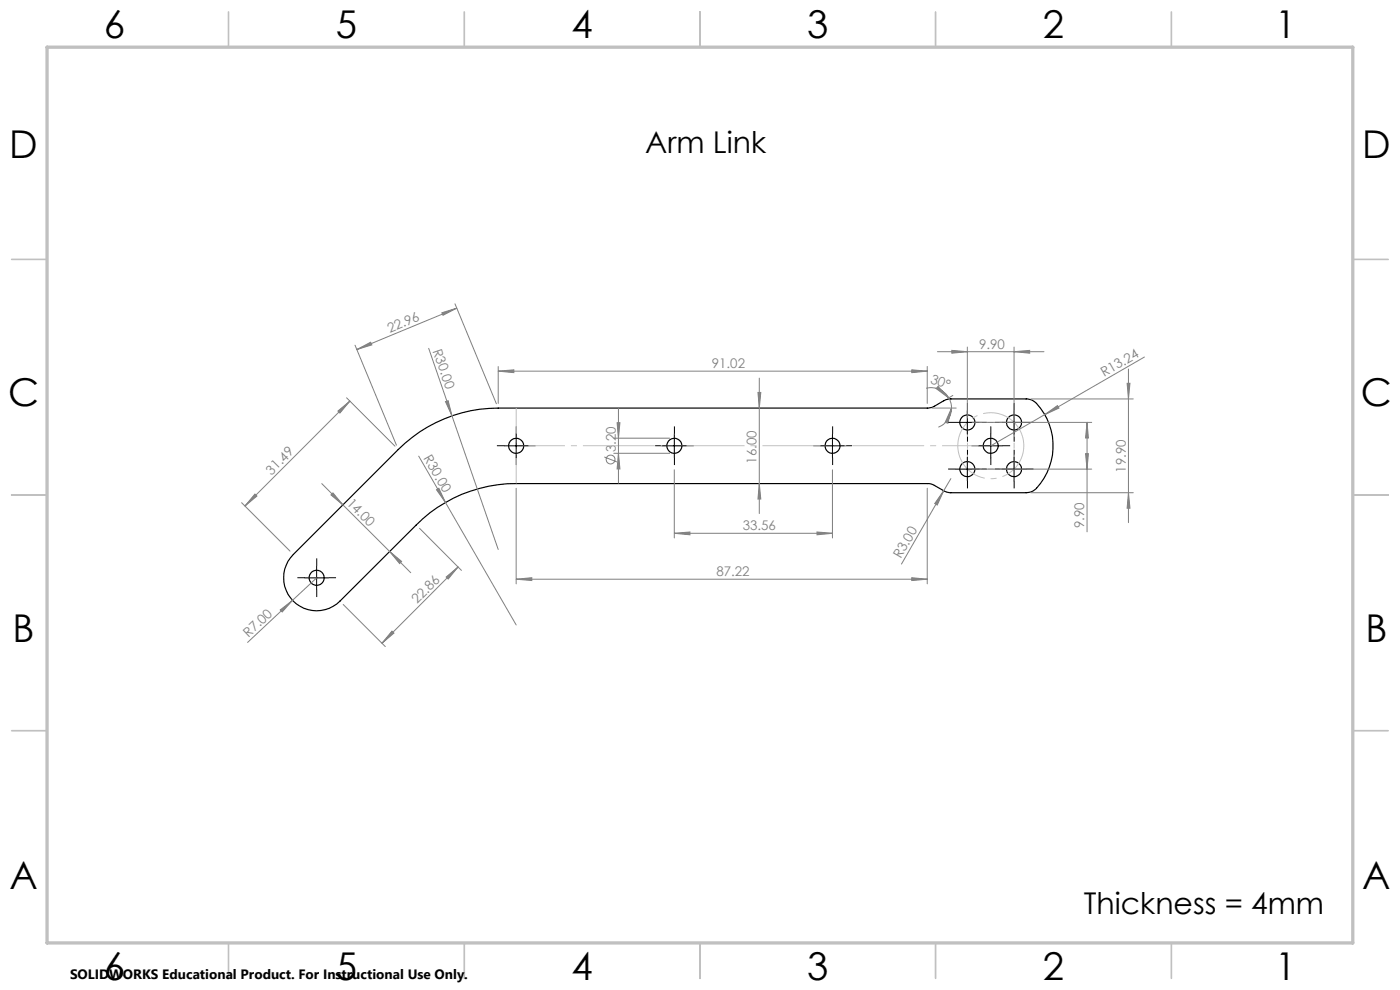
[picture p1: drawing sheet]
<svg xmlns="http://www.w3.org/2000/svg" width="297mm" height="210mm" viewBox="0 0 297 210" stroke-linecap="round" stroke-linejoin="round" font-family="sans-serif">
<g fill="none" stroke="#000" stroke-width=".25">
<path d="M62.2 117.6l22.3-22.3a30.1 30.1 0 0 1 21.2-8.7h91.2l1-.2 2.3-1.4 1.1-.4h16.4a2.94 2.94 0 0 1 2.2 1 13 13 0 0 1-.7 18.5l-1.5 .4h-16.2l-1.1-.3-2.4-1.3-.9-.3h-87.6a29.6 29.6 0 0 0-21.2 8.8l-16.2 16.1a7 7 0 0 1-9.9 0 7 7 0 0 1 0-9.9z"/>
<circle cx="109.5" cy="94.6" r="1.6"/>
<circle cx="143.1" cy="94.6" r="1.61"/>
<circle cx="176.6" cy="94.6" r="1.61"/>
<circle cx="205.2" cy="99.5" r="1.61"/>
<circle cx="205.2" cy="89.6" r="1.61"/>
<circle cx="210.2" cy="94.6" r="1.6"/>
<circle cx="215.1" cy="99.5" r="1.6"/>
<circle cx="215.1" cy="89.6" r="1.6"/>
<circle cx="67.2" cy="122.6" r="1.6"/>
</g>
<g fill="none" stroke="#808080" stroke-width=".21">
<path d="M75.3 73.2l8.8 21.2M75.7 74.1l2.9-1.5 .3 .6zM90.9 73.9l5 14.3M93.7 66.3l3.2-.9-2.9 1.5zM96.5 64.4l8.8 21.2M96.9 65.4l-21.2 8.7M105.7 78.7l3.3-.3v.6zM105.7 77.7v7.9M105.7 78.7h91M193.4 78.4l3.3 .3-3.3 .3zM196.7 77.7v7.9M198.9 74.6h22.6"/>
<path d="M201.9 74.3l3.3 .3-3.3 .3zM205.2 73.6v15M215.1 74.6l3.3-.3v.6zM215.1 73.6v15M239.4 78.3v32.6M242.8 75.7l-21.1 12.2M71.7 87.2l2.5-2.1-2.1 2.5zM73.5 84.4l10.3 10.2M74.2 85.1l-22.2 22.2M88.8 96.8l5.7 9.8M94.5 85.2l.6-.2 .8 3.2zM95.9 88.2l9.8 28.3"/>
<path d="M128.2 96.9l2.7 1.1M130.2 92.9h11.9M130.2 96.2h11.9M130.9 89.7h.6l-.3 3.2zM131.2 96.2l.3 3.3h-.6zM131.2 86.6v15.9M143.1 99.7v14.4M160.8 83.2h.6l-.3 3.4zM161.1 80.2v28.7M176.6 99.7v14.4M196.5 82.4a4.2 4.2 0 0 1 4.8 2M197.7 86.6h5.1"/>
<path d="M199 82l2.3 2.4-2.7-2zM201.3 84.4a3.8 3.8 0 0 1 .6 2.2M201.9 86.6l-.8 3.2-.6-.2zM201.9 86.6a4.3 4.3 0 0 1-2.8 4M202.1 83.9l-1 .6M206.2 89.6h25.4M206.2 99.5h25.4M218.7 84.6h21.7M221.7 87.9l2.6-1.9 .3 .6zM221.7 87.9l-11.5 6.7M230.3 96.2h.6l-.3 3.3zM230.6 89.6l.3 3.3h-.6z"/>
<path d="M230.6 89.6v23.2M239.1 81.3h.6l-.3 3.3zM51.3 106.6l10.2 10.3M54.1 104.8l.4 .4-2.5 2.1zM68.3 102.6l4.4 4.5M70.2 105l.4-.4 2.1 2.5zM72.7 107.1l10 9.9M82.7 117l2.5 2.1-.4 .4zM82.7 117l4.4 4.5M89 112.1l8.9 8.9M92.6 103.9l.5-.3 1.4 3zM94.5 106.6l15 26"/>
<path d="M109.5 103.6v20.3M143.1 113.1l3.3-.3v.6zM143.1 113.1h33.5M161.1 102.6l.3 3.3h-.6zM173.3 112.8l3.3 .3-3.3 .3zM196.7 103.6v20.3M200.2 104.1l-1.4 3-.5-.3zM200.2 104.1l-9 15.6M201.7 101.5l-1.5 2.6M218.7 104.5h21.7M239.4 104.5l.3 3.3h-.6zM59.4 129.4l2.7-2.1-2.2 2.5z"/>
<path d="M62.1 127.3l-9.6 9M67.2 122.6l-5.1 4.7M72.8 128.2l8.9 9M83.1 133.9l.5 .4-2.6 2.1zM94.7 122.4l2.5-2.1-2.1 2.5zM97.2 120.3l-16.2 16.1M109.5 122.9l3.3-.4v.6zM109.5 122.9h87.2M193.4 122.5l3.3 .4-3.3 .2z"/>
<circle cx="129.5" cy="97.5" r=".93"/>
</g>
<path d="M216.9 92.5a7 7 0 0 0-11.7-2.8 7 7 0 0 0 3.2 11.6 7 7 0 0 0 8.6-8.4l-.1-.4" fill="none" stroke="#c0c0c0" stroke-width=".21" stroke-dasharray="15.2 1.3 1.3 1.3" stroke-dashoffset="4.7" stroke-linecap="butt"/>
<g fill="none" stroke="#000" stroke-width=".21" stroke-dasharray="15.2 1.3 1.3 1.3" stroke-linecap="butt">
<path d="M107 94.5h-1.6M109.5 92v-1.6M109.5 97v1.6M112 94.5h1.6M140.6 94.5h-1.6M143.1 92v-1.6M143.1 97v1.6M145.6 94.5h1.6M174.1 94.5h-1.6M176.6 92v-1.6M176.6 97v1.6M179.1 94.5h1.6"/>
<path d="M202.7 89.6h-1.6M202.7 99.5h-1.6M205.2 87.1v-1.6M205.2 92.1v1.6M205.2 97v-1.6M207.7 94.5h-1.6M207.7 89.6h1.6M207.7 99.5h1.6M210.2 92v-1.6M210.2 97v1.6M212.6 89.6h-1.6M212.6 99.5h-1.6"/>
<path d="M212.7 94.5h1.6M215.1 87.1v-1.6M215.1 92.1v1.6M215.1 97v-1.6M217.6 89.6h1.6M217.6 99.5h1.6M205.2 102v1.6M215.1 102v1.6M64.7 122.5h-1.6M67.2 120v-1.6M67.2 125v1.6M69.7 122.5h1.6"/>
</g>
<path d="M109.5 102.5v-16" fill="none" stroke="#c0c0c0" stroke-width=".21" stroke-dasharray="15.2 1.3 1.3 1.3" stroke-dashoffset="9.1" stroke-linecap="butt"/>
<path d="M205.2 89.6h9.9M205.2 89.6v9.9M205.2 99.5h9.9M215.1 89.6v9.9" fill="none" stroke="#c0c0c0" stroke-width=".21" stroke-dasharray="15.2 1.3 1.3 1.3" stroke-dashoffset="12.2" stroke-linecap="butt"/>
<path d="M109.5 94.5h100.7" fill="none" stroke="#c0c0c0" stroke-width=".21" stroke-dasharray="15.2 1.3 1.3 1.3" stroke-dashoffset="4.9" stroke-linecap="butt"/>
<g fill="none" stroke="#000" stroke-width=".21">
<path d="M107 94.6h5M109.5 92.1v5M140.5 94.6h5.1M143.1 92.1v5M174.1 94.6h5M176.6 92.1v5M202.7 89.6h5M202.7 99.5h5M205.2 87.1v5M205.2 97v5M207.7 94.6h5M210.2 92.1v5"/>
<path d="M212.6 89.6h5M212.6 99.5h5M215.1 87.1v5M215.1 97v5M64.7 122.6h5M67.2 120.1v5"/>
</g>
<g fill="none" stroke="#c0c0c0" stroke-width=".35">
<path d="M48.5 2.5v7.5M98.5 2.5v7.5M148.5 2.5v7.5M198.5 2.5v7.5M248.5 2.5v7.5M2.5 55h7.5M287 55h7.5M2.5 105h7.5M287 105h7.5M2.5 155h7.5M287 155h7.5M48.5 200v7.5"/>
<path d="M98.5 200v7.5M148.5 200v7.5M198.5 200v7.5M248.5 200v7.5"/>
</g>
<path d="M10 10h277v190h-277z" fill="none" stroke="#c0c0c0" stroke-width=".7"/>
<g fill="#808080">
<path d="M94.5 85.2l.6-.2 .8 3.2z"/>
<path d="M92.6 103.9l.5-.3 1.4 3z"/>
<path d="M221.7 87.9l2.6-1.9 .3 .6z"/>
<path d="M59.4 129.4l2.7-2.1-2.2 2.5z"/>
<path d="M200.2 104.1l-1.4 3-.5-.3z"/>
<path d="M201.9 86.6l-.8 3.2-.6-.2zM199 82l2.3 2.4-2.7-2z"/>
<path d="M143.1 113.1l3.3-.3v.6zM173.3 112.8l3.3 .3-3.3 .3z"/>
<path d="M109.5 122.9l3.3-.4v.6zM193.4 122.5l3.3 .4-3.3 .2z"/>
<path d="M193.4 78.4l3.3 .3-3.3 .3zM105.7 78.7l3.3-.3v.6z"/>
<path d="M93.7 66.3l3.2-.9-2.9 1.5zM75.7 74.1l2.9-1.5 .3 .6z"/>
<path d="M71.7 87.2l2.5-2.1-2.1 2.5zM54.1 104.8l.4 .4-2.5 2.1z"/>
<path d="M83.1 133.9l.5 .4-2.6 2.1zM94.7 122.4l2.5-2.1-2.1 2.5z"/>
<path d="M239.1 81.3h.6l-.3 3.3zM239.4 104.5l.3 3.3h-.6zM130.9 89.7h.6l-.3 3.2zM131.2 96.2l.3 3.3h-.6zM160.8 83.2h.6l-.3 3.4zM161.1 102.6l.3 3.3h-.6z"/>
<path d="M70.2 105l.4-.4 2.1 2.5zM82.7 117l2.5 2.1-.4 .4z"/>
<path d="M201.9 74.3l3.3 .3-3.3 .3zM215.1 74.6l3.3-.3v.6z"/>
<path d="M230.6 89.6l.3 3.3h-.6zM230.3 96.2h.6l-.3 3.3z"/>
</g>
<g font-size="8.1">
<text x="22" y="8">6</text>
<text x="71.2" y="8">5</text>
<text x="121.2" y="8">4</text>
<text x="171.2" y="8">3</text>
<text x="221.2" y="8">2</text>
<text x="270.5" y="8">1</text>
<text x="2" y="33.6">D</text>
<text x="289" y="33.6">D</text>
<text x="1.7" y="86.1">C</text>
<text x="288.7" y="86.1">C</text>
<text x="2.7" y="136.1">B</text>
<text x="289.7" y="136.1">B</text>
<text x="2" y="188.6">A</text>
<text x="289" y="188.6">A</text>
<text x="22" y="208">6</text>
<text x="71.2" y="208">5</text>
<text x="121.2" y="208">4</text>
<text x="171.2" y="208">3</text>
<text x="221.2" y="208">2</text>
<text x="270.5" y="208">1</text>
</g>
<g font-size="6.3">
<text x="136.9" y="32.5">Arm Link</text>
<text x="229.9" y="194">Thickness = 4mm</text>
</g>
<text font-size="2.9" x="14.9" y="207.6">SOLIDWORKS Educational Product. For Instructional Use Only.</text>
<g font-size="2.8" fill="#808080">
<text x="82.7" y="70.6" transform="rotate(-22 82.7 70.6)">22.96</text>
<text x="91.8" y="74.4" transform="rotate(71 91.8 74.4)">R30.00</text>
<text x="207.7" y="74">9.90</text>
<text x="151" y="78.1">91.02</text>
<text x="197.2" y="81.2" transform="rotate(20 197.2 81.2)">30°</text>
<text x="234.2" y="80" transform="rotate(-30 234.2 80)">R13.24</text>
<text x="130.6" y="95.9" transform="rotate(-90 130.6 95.9)">3.20</text>
<text x="57.6" y="100.9" transform="rotate(-45 57.6 100.9)">31.49</text>
<text x="89.8" y="97.1" transform="rotate(60 89.8 97.1)">R30.00</text>
<text x="160.5" y="98.4" transform="rotate(-90 160.5 98.4)">16.00</text>
<text x="238.8" y="100.2" transform="rotate(-90 238.8 100.2)">19.90</text>
<text x="73.4" y="106.9" transform="rotate(45 73.4 106.9)">14.00</text>
<text x="157.6" y="112.5">33.56</text>
<text x="230" y="112" transform="rotate(-90 230 112)">9.90</text>
<text x="191.1" y="118.7" transform="rotate(-60 191.1 118.7)">R3.00</text>
<text x="152" y="122.2">87.22</text>
<text x="88.5" y="128.1" transform="rotate(-45 88.5 128.1)">22.86</text>
<text x="52.7" y="135.3" transform="rotate(-43 52.7 135.3)">R7.00</text>
</g>
</svg>
